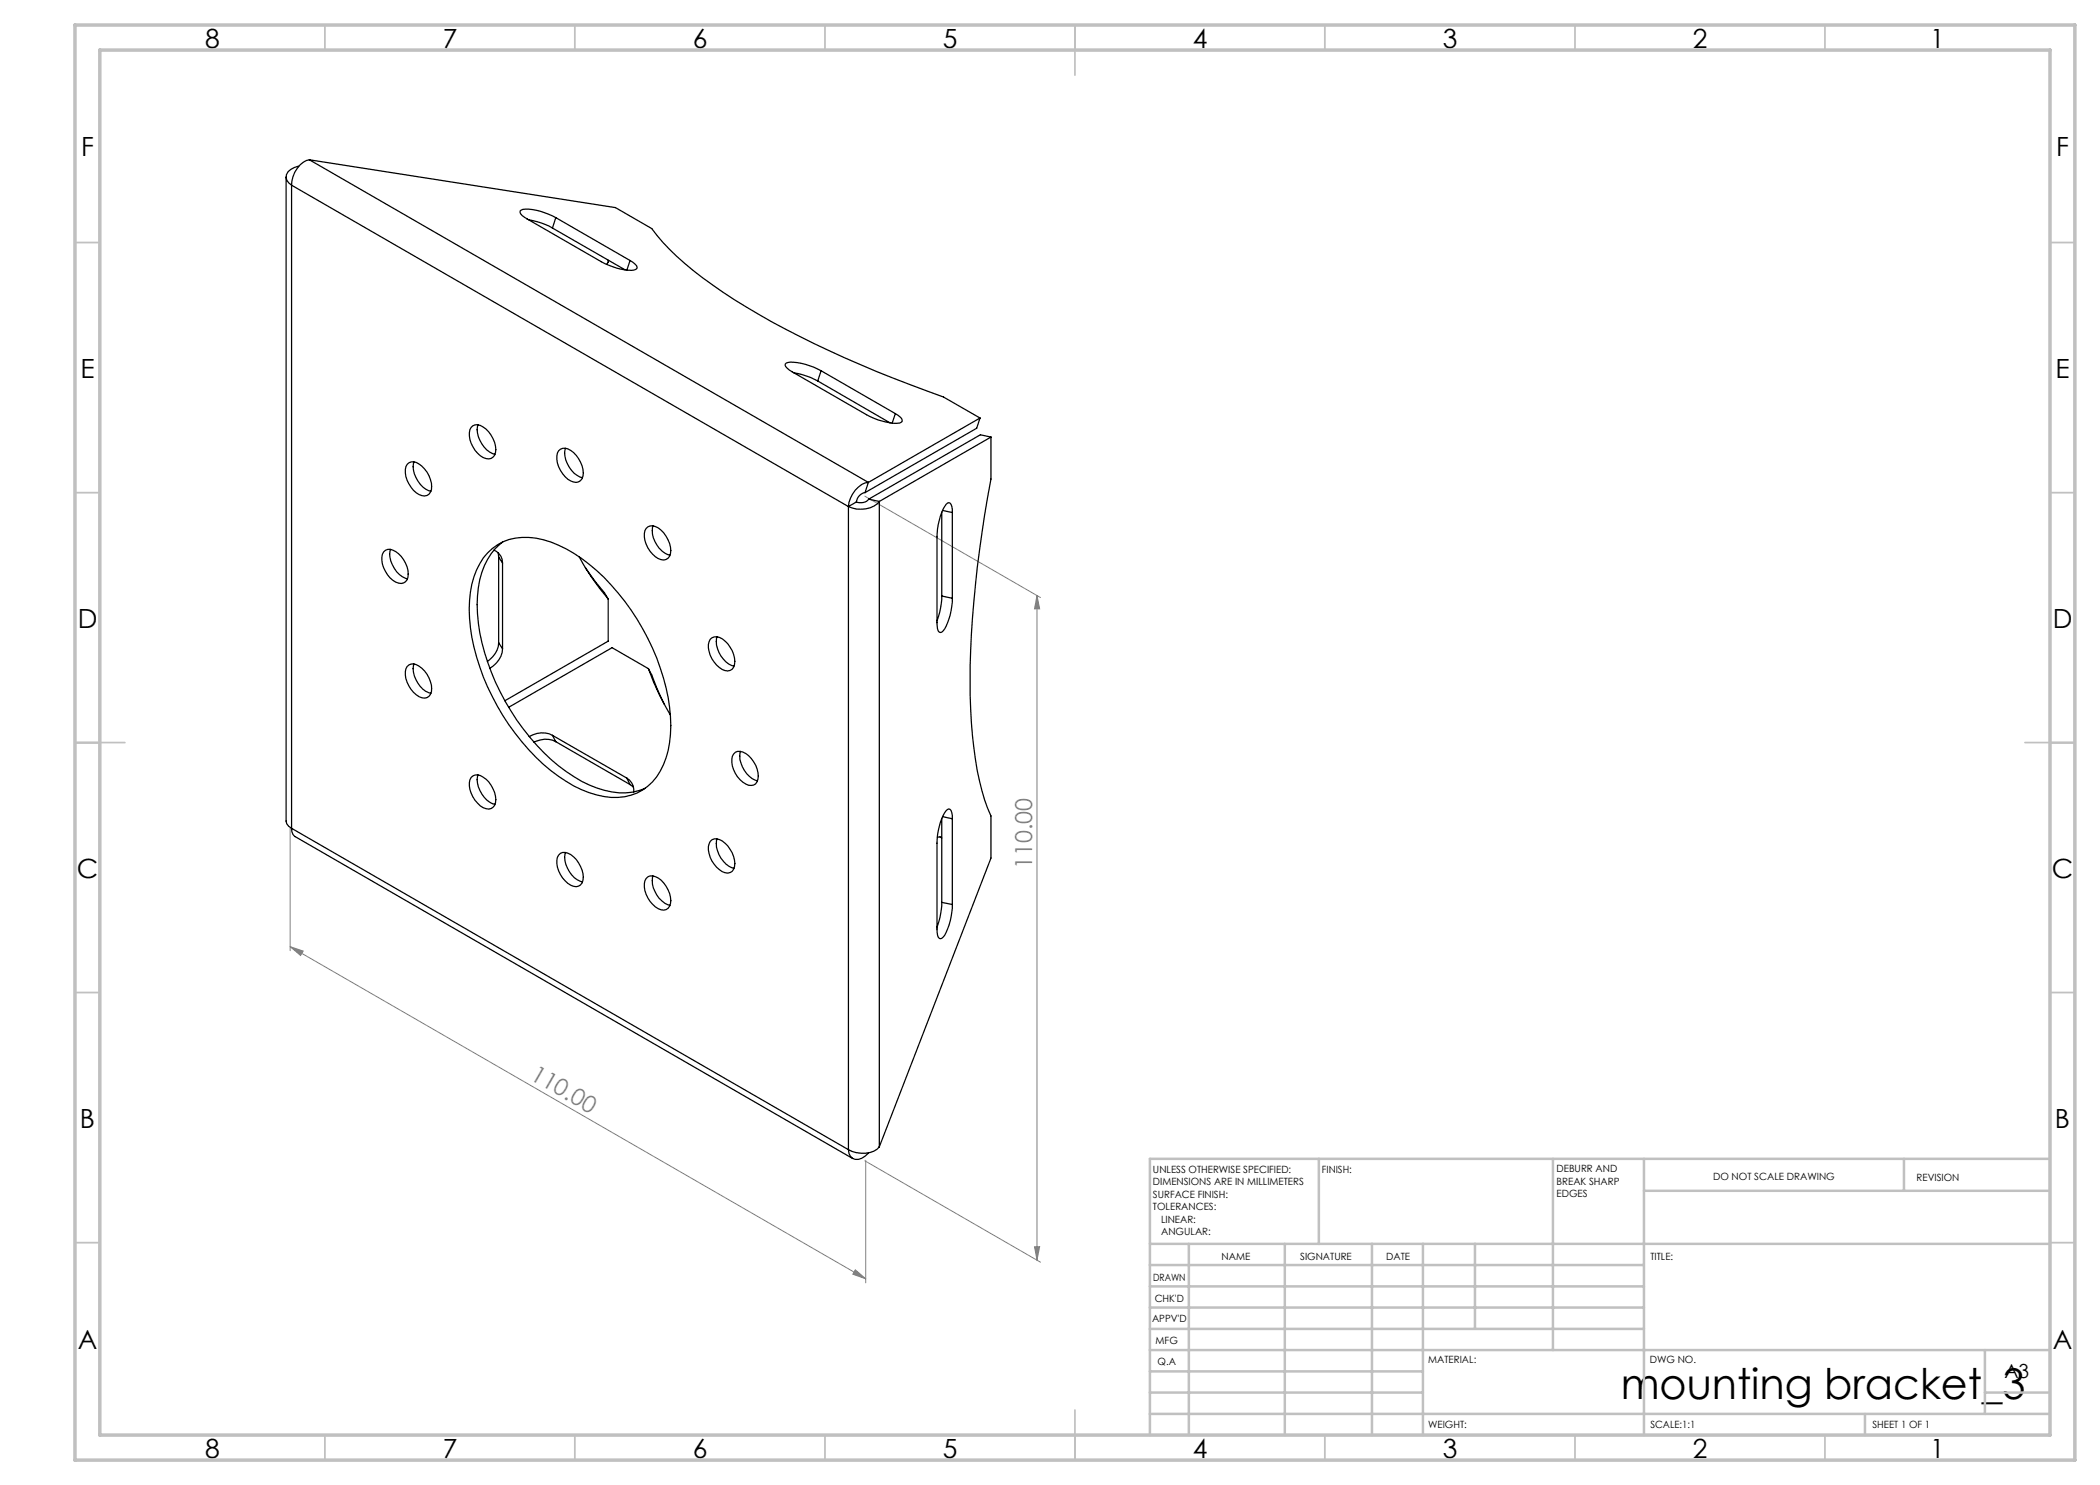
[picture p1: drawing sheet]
<svg xmlns="http://www.w3.org/2000/svg" width="420mm" height="297mm" viewBox="0 0 420 297" stroke-linecap="round" stroke-linejoin="round" font-family="sans-serif">
<path d="M173 99.2l35.1 20.3M207.4 119.1v132.9M207.4 119.1l.5 2.7h-1zM58 165.6v24.5M58 189.3l2.6 .9-.5 .9zM58 189.3l115.1 66.5M173 232.2l35.1 20.2M173.1 232.1v24.5M171.1 254l2 1.8-2.5-1zM206.9 249.3h1l-.5 2.7z" fill="none" stroke="#808080" stroke-width=".2"/>
<g fill="none" stroke="#c0c0c0" stroke-width=".35">
<path d="M65 5v5M115 5v5M165 5v5M215 5v10M265 5v5M315 5v5M365 5v5M15 48.5h5M410 48.5h5M15 98.5h5M410 98.5h5M15 148.5h10"/>
<path d="M405 148.5h10M15 198.5h5M410 198.5h5M15 248.5h5M410 248.5h5M65 287v5M115 287v5M165 287v5M215 282v10M265 287v5M315 287v5M365 287v5"/>
</g>
<g fill="none" stroke="#c0c0c0" stroke-width=".5">
<path d="M263.8 231.8v17M310.6 231.8v38.2M328.8 231.8v55.2M328.8 238.2h81.2M380.8 231.8v6.4M410 231.8h-180v55.2M230 248.8h180M230 257.3h98.8M230 253h98.8M237.8 248.8v38.2M257 248.8v38.2M274.4 248.8v38.2"/>
<path d="M284.6 248.8v38.2M295 248.8v17M230 265.8h98.8M230 261.5h98.8M230 278.5h54.6M230 274.3h54.6M230 270h180M397 278.5h13M397 270v12.8M230 282.8h180M373 282.8v4.2"/>
</g>
<path d="M15 5h400v287h-400zM20 10h390v277h-390z" fill="none" stroke="#c0c0c0" stroke-width=".7"/>
<g fill="#808080">
<path d="M207.4 119.1l.5 2.7h-1zM206.9 249.3h1l-.5 2.7z"/>
<path d="M58 189.3l2.6 .9-.5 .9zM171.1 254l2 1.8-2.5-1z"/>
</g>
<g fill="none" stroke="#000" stroke-width=".25">
<path d="M57.2 35.4v128.8a1.66 1.66 0 0 0 1.1 1.5M58.3 37l111.4 64.3M58.3 37v128.7M59.7 33.2a2.8 2.8 0 0 0-2.5 2.3l.2 .6 .9 .9M61.9 32a4.8 4.8 0 0 0-3.5 4.2l-.1 .8M61.9 32l61.2 9.5 7.3 4.2a53.6 53.6 0 0 0 14.2 12.8 195.1 195.1 0 0 0 40.6 19.6l3.5 1.3 7.3 4.2M61.9 32l111.8 64.5M105.7 44l2.5 .6 2.3 1M110.5 45.6l14.5 8.4M111.2 43.5a10.3 10.3 0 0 0-7-1.5l-.2 .2a1.18 1.18 0 0 0 .8 1.2l15.5 8.9a12.2 12.2 0 0 0 6.5 1.7l.6-.3a1.18 1.18 0 0 0-.8-1.2l-.6-.4M111.2 43.5l14.8 8.6M111.2 43.5l-.7 2.1"/>
<path d="M121.6 52v.4l-.2 .5M126 52.1l-.6 1.9M158.8 74.6l2.5 .6 2.2 1M163.5 76.2l14.5 8.4M164.2 74.2a12.4 12.4 0 0 0-6.6-1.7l-.5 .3a1.26 1.26 0 0 0 .8 1.2l15.4 8.9a12.9 12.9 0 0 0 6.5 1.7l.6-.3a1.15 1.15 0 0 0-.8-1.2l-.5-.4M164.2 74.2l14.9 8.5M164.2 74.2l-.7 2M81.4 92.9a1.64 1.64 0 0 1 2.4-.1 5.6 5.6 0 0 1 2.5 5.1 1.55 1.55 0 0 1-2.5 1 5.6 5.6 0 0 1-2.6-5.6zM82.8 92.4a5.2 5.2 0 0 0 3.4 5.8M94.2 85.5a1.64 1.64 0 0 1 2.4-.1 5.6 5.6 0 0 1 2.5 5.1 1.55 1.55 0 0 1-2.5 1 5.6 5.6 0 0 1-2.6-5.6zM95.6 85a5.3 5.3 0 0 0 3.4 5.9M111.7 90.2a1.67 1.67 0 0 1 2.5-.1 5.7 5.7 0 0 1 2.4 5.1 1.53 1.53 0 0 1-2.4 1 5.5 5.5 0 0 1-2.7-5.6z"/>
<path d="M113.1 89.7a5.2 5.2 0 0 0 3.4 5.8M173 98.5a2.13 2.13 0 0 0-1.7 1.9M173.7 96.5a5.1 5.1 0 0 0-3.9 4l-.1 .8M173.7 96.5l-.7 2M173.7 99.8a2.16 2.16 0 0 1-2.4 .6M173.7 99.8l2.2 .5M179.1 82.7l-.7 1.9M196 83.6l-22.3 12.9M196 83.6l-.7 2.1-22.3 12.8M198.2 87.4v8.4a223.3 223.3 0 0 0-4.2 43.2 71 71 0 0 0 3.5 22.6l.7 1.6v8.4l-22.3 57.8M198.2 87.4l-2.1-.4-22.4 12.8M198.2 87.4l-22.3 12.9"/>
<path d="M76.7 110.4a1.64 1.64 0 0 1 2.4-.1 5.3 5.3 0 0 1 2.3 5.7 1.79 1.79 0 0 1-2.8 .1 5.5 5.5 0 0 1-2.1-5.3zM78.1 109.9a5.3 5.3 0 0 0 3.4 5.9M97.5 110.6a10.4 10.4 0 0 1 9.7-3 25.2 25.2 0 0 1 12.1 6.5 46 46 0 0 1 14.8 29.2 17.6 17.6 0 0 1-3.6 13.1 10.8 10.8 0 0 1-11.2 2.6 29.3 29.3 0 0 1-13.5-9 45.4 45.4 0 0 1-11.9-26.3 18.4 18.4 0 0 1 2.8-12.1zM98.8 110a2.72 2.72 0 0 1 1.7 2.6M99.6 110.6l.1 .8M99.7 111.4l.8 1.2M99.7 111.4v17.1M100.5 112.6v17.1M100.6 108.4a13.8 13.8 0 0 0-5.1 10.8 40.5 40.5 0 0 0 6.7 23 38.3 38.3 0 0 0 15.7 14.8 13.5 13.5 0 0 0 11.1 .7M115.8 111.3a46.6 46.6 0 0 0 5.8 8.5M117.1 113.5l2 2.9 1.8 2.2 .7 1.2M121.6 119.8v8.4l-20.6 12"/>
<path d="M129.2 105.7a1.98 1.98 0 0 1 3 .3 5.1 5.1 0 0 1 1.7 5.3 1.77 1.77 0 0 1-2.8 0 5.4 5.4 0 0 1-2.1-5.2zM130.6 105.2a5.2 5.2 0 0 0 3.4 5.9M169.7 101.3v128.6M171.3 100.4l-1.6 .9M175.9 100.3a5.3 5.3 0 0 1-6.2 1M175.9 100.3v129.1M188.3 119.2l-.2 2.5-.7 2.5M188.3 119.2l2.2 .5M188.3 102.4v16.8M188.5 102.1l2 .4M190.5 102.5a1.95 1.95 0 0 0-.7-2 1.81 1.81 0 0 0-1.2 1.3l-.7 2.3-.5 2.5v17.9a1.95 1.95 0 0 0 .7 2 1.81 1.81 0 0 0 1.1-1.3l.8-2.2 .5-3.3M190.5 102.5v17.2"/>
<path d="M81.4 133.3a1.64 1.64 0 0 1 2.4-.1 5.6 5.6 0 0 1 2.5 5.2 1.55 1.55 0 0 1-2.5 .9 5.6 5.6 0 0 1-2.6-5.5zM82.8 132.8a5.2 5.2 0 0 0 3.4 5.9M99.7 128.5a4.8 4.8 0 0 1-2.2 3.8M99.7 128.5l.8 1.2M100.5 129.7a4.8 4.8 0 0 1-2.5 4M129.7 133.7a50.5 50.5 0 0 0 4.4 9.3M129.7 133.7l3.2 7.2M129.7 133.7l-7.3-4.2-20.7 12M142 127.9a1.98 1.98 0 0 1 3 .3 5.1 5.1 0 0 1 1.7 5.3 1.73 1.73 0 0 1-2.8 0 5.2 5.2 0 0 1-2.1-5.2zM143.4 127.3a5.2 5.2 0 0 0 3.4 5.9M94.2 155.5a1.64 1.64 0 0 1 2.4-.1 5.6 5.6 0 0 1 2.5 5.1 1.55 1.55 0 0 1-2.5 1 5.6 5.6 0 0 1-2.6-5.5zM95.6 155a5.2 5.2 0 0 0 3.4 5.9"/>
<path d="M110.5 147.1a4.7 4.7 0 0 0-4.7 .2M110.5 147.1l14.8 8.5M110.5 147.1l.7 1.2M111.2 148.3a4.6 4.6 0 0 0-4.4 .1M111.2 148.3l14.8 8.6M125.3 155.6a2.86 2.86 0 0 1 1.5 2.8M125.3 155.6l.7 1.3M126 156.9l.7 .5M146.7 150.8a2.01 2.01 0 0 1 3 .3 5.1 5.1 0 0 1 1.7 5.2 1.76 1.76 0 0 1-2.8 .2 5.4 5.4 0 0 1-2.1-5.2zM148.1 150.3a5.3 5.3 0 0 0 3.4 5.9M58.3 165.7a1.69 1.69 0 0 0 .7 1.6l111.5 64.4M58.3 165.7l111.4 64.2"/>
<path d="M111.7 171a1.98 1.98 0 0 1 3 .4 5.1 5.1 0 0 1 1.7 5.2 1.77 1.77 0 0 1-2.8 .1 5.4 5.4 0 0 1-2.1-5.2zM113.1 170.5a5.2 5.2 0 0 0 3.4 5.9M129.2 175.7a2.01 2.01 0 0 1 3 .3 5.1 5.1 0 0 1 1.7 5.3 1.51 1.51 0 0 1-2.2 .4 5.5 5.5 0 0 1-2.7-5.5zM130.6 175.2a5.3 5.3 0 0 0 3.4 5.9M142 168.3a1.98 1.98 0 0 1 3 .4 5.1 5.1 0 0 1 1.7 5.1 1.71 1.71 0 0 1-2.8 .2 5.2 5.2 0 0 1-2.1-5.2zM143.4 167.8a5.2 5.2 0 0 0 3.4 5.9M187.5 167.4h.5l.3 .2M188.3 163.7v16.8M188.5 163.3l2 .5M190.5 163.8a1.95 1.95 0 0 0-.7-2 3.8 3.8 0 0 0-1.7 2.7l-.6 2.5-.1 1.6v17.2a1.92 1.92 0 0 0 .7 1.9 1.81 1.81 0 0 0 1.1-1.2l.8-2.3 .5-3.3M190.5 163.8v17.1M188.3 180.5l-.2 2.4-.7 2.5"/>
<path d="M188.3 180.5l2.2 .4M169.7 229.9a1.75 1.75 0 0 0 .8 1.7 1.75 1.75 0 0 0 1.8 .1l1.4-1.1M175.9 229.4a4.6 4.6 0 0 1-4.6 1.1l-1.6-.6"/>
</g>
<text font-size="8.5" x="324.1" y="279.7">mounting bracket_3</text>
<g font-size="5.3">
<text x="41" y="9.5">8</text>
<text x="88.5" y="9.5">7</text>
<text x="138.5" y="9.5">6</text>
<text x="188.5" y="9.5">5</text>
<text x="238.5" y="9.5">4</text>
<text x="288.5" y="9.5">3</text>
<text x="338.5" y="9.5">2</text>
<text x="386" y="9.5">1</text>
<text x="16.2" y="31.3">F</text>
<text x="411.2" y="31.3">F</text>
<text x="16.1" y="75.5">E</text>
<text x="411.1" y="75.5">E</text>
<text x="15.5" y="125.5">D</text>
<text x="410.5" y="125.5">D</text>
<text x="15.4" y="175.5">C</text>
<text x="410.4" y="175.5">C</text>
<text x="16" y="225.5">B</text>
<text x="411" y="225.5">B</text>
<text x="15.5" y="269.8">A</text>
<text x="410.5" y="269.8">A</text>
<text x="41" y="291.5">8</text>
<text x="88.5" y="291.5">7</text>
<text x="138.5" y="291.5">6</text>
<text x="188.5" y="291.5">5</text>
<text x="238.5" y="291.5">4</text>
<text x="288.5" y="291.5">3</text>
<text x="338.5" y="291.5">2</text>
<text x="386" y="291.5">1</text>
</g>
<g font-size="4.7" fill="#808080">
<text x="206.4" y="173.8" transform="rotate(-90 206.4 173.8)">110.00</text>
<text x="105.8" y="215.7" transform="rotate(30 105.8 215.7)">110.00</text>
</g>
<text font-size="3.9" x="400.9" y="275.5">A3</text>
<g font-size="2">
<text x="230.6" y="234.6">UNLESS OTHERWISE SPECIFIED:</text>
<text x="230.6" y="237.1">DIMENSIONS ARE IN MILLIMETERS</text>
<text x="230.6" y="239.6">SURFACE FINISH:</text>
<text x="264.4" y="234.6">FINISH:</text>
<text x="311.3" y="234.5">DEBURR AND</text>
<text x="311.3" y="237">BREAK SHARP</text>
<text x="311.3" y="239.5">EDGES</text>
<text x="342.6" y="236">DO NOT SCALE DRAWING</text>
<text x="383.3" y="236.2">REVISION</text>
<text x="230.6" y="242.1">TOLERANCES:</text>
<text x="232.2" y="244.6">LINEAR:</text>
<text x="232.2" y="247.1">ANGULAR:</text>
<text x="244.3" y="252">NAME</text>
<text x="260" y="251.9">SIGNATURE</text>
<text x="277.2" y="251.9">DATE</text>
<text x="330.1" y="251.9">TITLE:</text>
<text x="230.6" y="256.1">DRAWN</text>
<text x="230.9" y="260.3">CHK'D</text>
<text x="230.4" y="264.4">APPV'D</text>
<text x="231.1" y="268.8">MFG</text>
<text x="231.5" y="273">Q.A</text>
<text x="285.6" y="272.5">MATERIAL:</text>
<text x="330" y="272.5">DWG NO.</text>
<text x="285.6" y="285.5">WEIGHT:</text>
<text x="330.1" y="285.6">SCALE:1:1</text>
<text x="374.5" y="285.6">SHEET 1 OF 1</text>
</g>
</svg>
